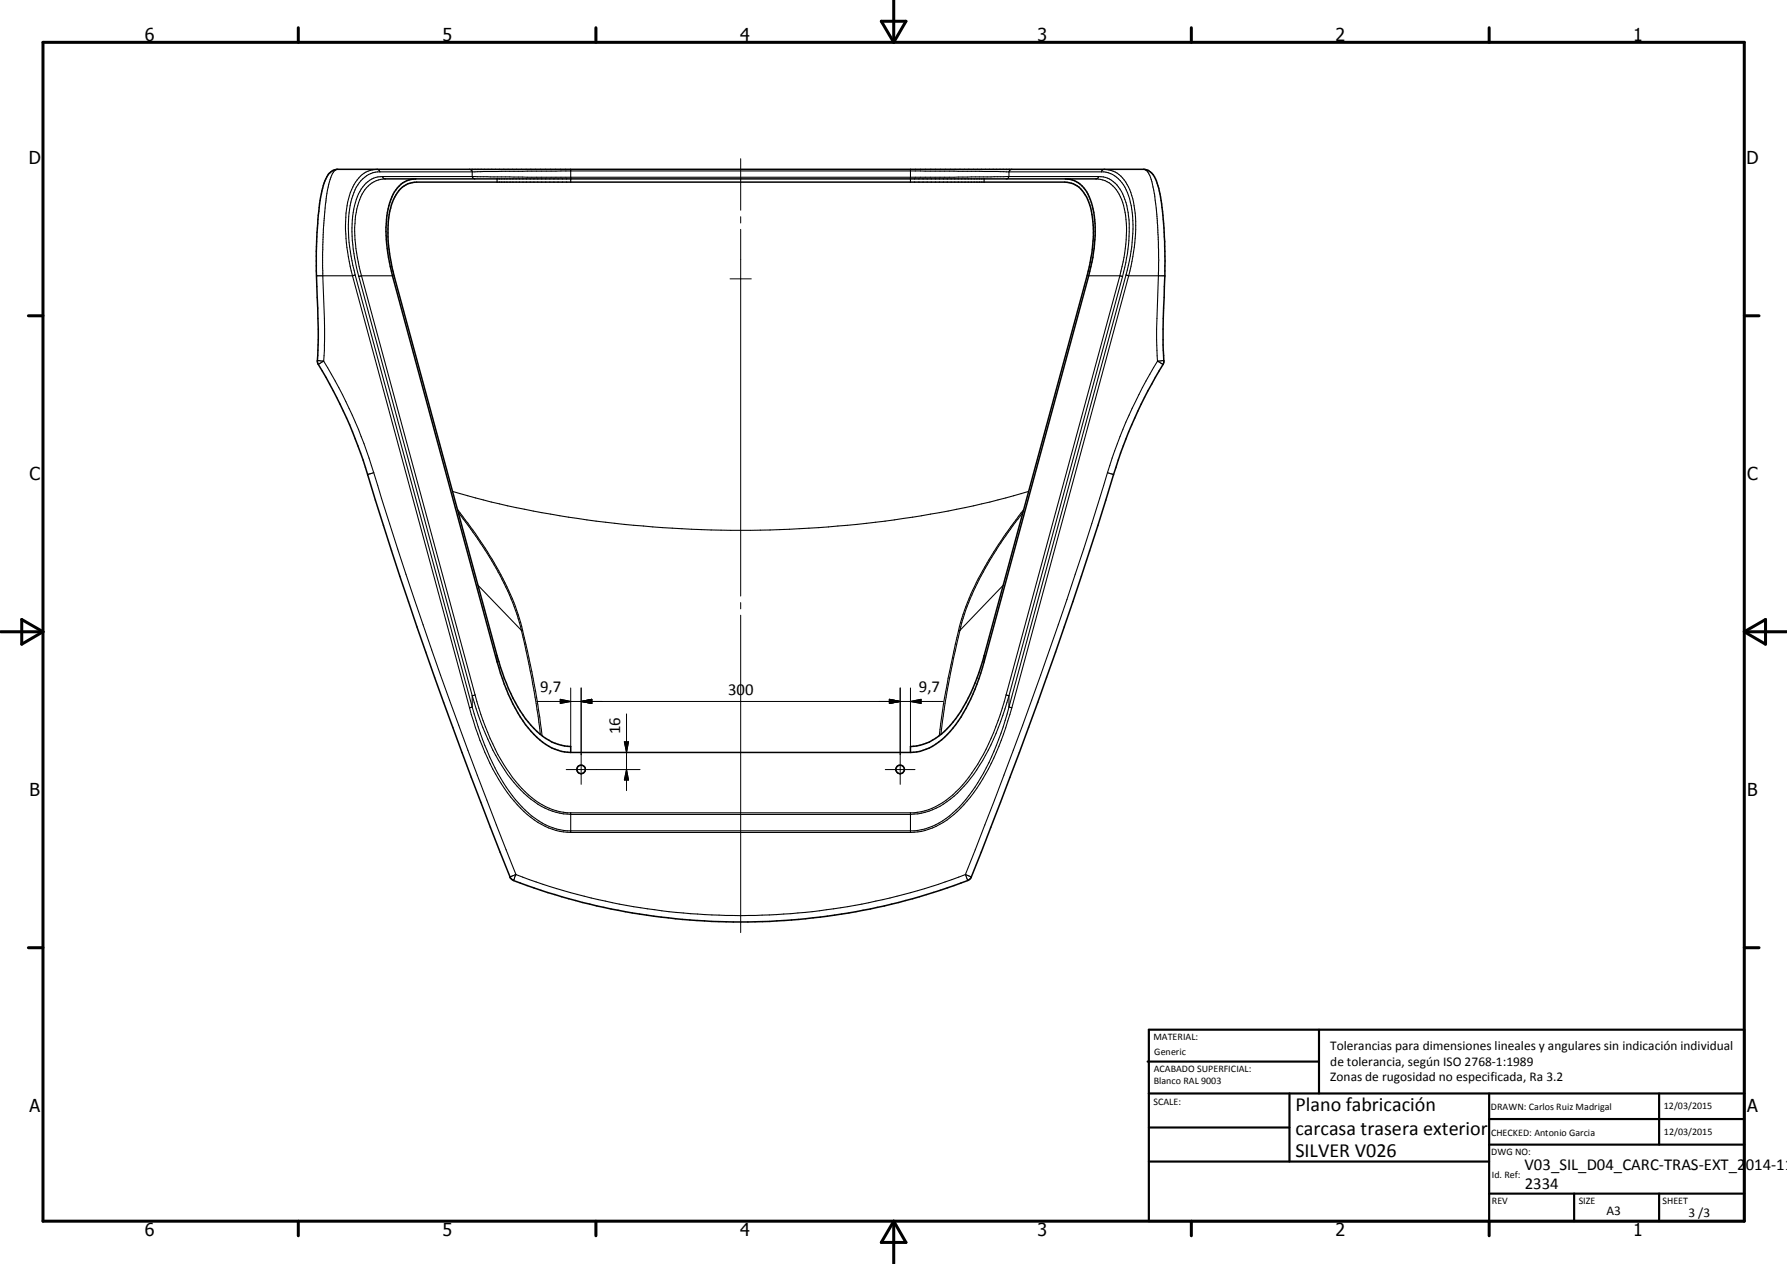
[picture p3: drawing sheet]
<svg xmlns="http://www.w3.org/2000/svg" width="420mm" height="297mm" viewBox="0 0 420 297" stroke-linecap="round" stroke-linejoin="round" font-family="sans-serif">
<g fill="none" stroke="#000" stroke-width=".35">
<path d="M77.2 40.9l1.1-.9 .9-.2h189.9a3.7 3.7 0 0 1 2.8 2.7 61 61 0 0 1 2 17.7v4.7a183.9 183.9 0 0 0-.3 20.3 115.3 115.3 0 0 0-11.8 26.3 1132.2 1132.2 0 0 1-33.7 95l-.1 .2a150.4 150.4 0 0 1-91 5.4 121 121 0 0 1-16.7-5.4l-.1-.2a1194.9 1194.9 0 0 1-35.4-100 123 123 0 0 0-10.1-21.3 134.5 134.5 0 0 0-.1-15.3 115.1 115.1 0 0 1 .4-20.2 20.2 20.2 0 0 1 2.2-8.8zM90.6 42h167.1M97.7 42a6 6 0 0 0-5.6 4.3 27 27 0 0 0-.5 15.3l.7 3.2 24.6 90.7a42.6 42.6 0 0 0 8 16.4 12.8 12.8 0 0 0 9.3 4.9M250.5 42a6.4 6.4 0 0 1 5.9 4.9 28.2 28.2 0 0 1 .1 15.8l-25.1 92.8a39.9 39.9 0 0 1-8.7 17.1 12.4 12.4 0 0 1-8.6 4.2M134.2 176.8v-1.4a13.5 13.5 0 0 1-10-5.7 43.3 43.3 0 0 1-7.3-15.6l-24.5-90.3a31.6 31.6 0 0 1-.4-15.6 6.9 6.9 0 0 1 4.9-5.3l1-.1h152.4a5.8 5.8 0 0 1 5.4 4.1 25.5 25.5 0 0 1 .6 14.8l-.7 3.1-24.6 90.7a37.1 37.1 0 0 1-8.9 16.4 12.1 12.1 0 0 1-8 3.5v1.4M134.2 176.8h79.9"/>
<circle cx="136.6" cy="180.8" r="1"/>
<circle cx="211.6" cy="180.8" r="1"/>
</g>
<g fill="none" stroke="#000" stroke-width=".25">
<path d="M79.4 39.8a2.14 2.14 0 0 0-1.6 1.9l-.5 1.6-.6 2.9-.5 5.7-.4 7.4 .1 5.5a181.2 181.2 0 0 1 .4 16.3l-.2 3.8M110.4 39.8l.6 .4v1.3l.2 .3 .5 .2M134.2 39.8v3M214.1 39.8v3M237.9 39.8l-.6 .4-.2 1.6-.6 .2M268.8 39.8a2.24 2.24 0 0 1 1.7 1.9l.8 3 .3 2.3a119.8 119.8 0 0 1 .8 17.8 143.1 143.1 0 0 0-.3 20.1M89.3 40.4l-.2-.4a3.5 3.5 0 0 0-3.5 .7 11.9 11.9 0 0 0-4.1 8.5 41.7 41.7 0 0 0 1.4 15.6M89.9 41.5l34.1 .2h100.3l34-.2M89.9 41.5l.3 .5h.4a6.8 6.8 0 0 0-6.3 5.6 26.8 26.8 0 0 0-.1 14l.8 3.2M89.9 41.5a6.5 6.5 0 0 0-5.9 4.7 24.7 24.7 0 0 0-1 12.3l1.4 6.5M116.9 42v.8M134.2 42h.1"/>
<path d="M214.1 42h.1M231.4 42v.8M258.3 41.5a6.8 6.8 0 0 1 6.2 5.4 28.4 28.4 0 0 1 .2 14.8l-.8 3.3M258.3 41.5l-.3 .5h-.3a6.1 6.1 0 0 1 5.4 3.6 21.6 21.6 0 0 1 1.5 12.8l-1.3 6.4M259 40.4l.1-.4a3.6 3.6 0 0 1 3.6 .7 11.6 11.6 0 0 1 4.1 8.5 41.7 41.7 0 0 1-1.4 15.6M74.5 64.8v.1M82.9 64.8l27.5 101.5M82.9 64.8l-8.5 .1M83.5 64.6a36.3 36.3 0 0 1-.8-17.9 8.2 8.2 0 0 1 5-6.1l1.1-.2 43.1-.2h84.5l43.1 .2a7 7 0 0 1 5.6 4.9 23.4 23.4 0 0 1 1.2 9.5l-.5 5.4-1.1 4.4M83.5 64.6l-.6 .2M83.5 64.6l27.5 101.6M84.4 65l26.6 98.5"/>
<path d="M85 64.8l-.6 .2M85 64.8l26.7 98.5M85 64.8h7.3M256 64.8h7.3M263.3 64.8l-27.2 100.1a50.2 50.2 0 0 1-10.5 20.4 17.2 17.2 0 0 1-10.7 5.7h-81.5a17.3 17.3 0 0 1-11.4-6.6 52.7 52.7 0 0 1-10.3-21.1M263.3 64.8l.6 .2M263.9 65l-26.7 98.5M264.7 64.6l.7 .2M264.7 64.6l-27.5 101.6M265.4 64.8l-27.5 101.5M265.4 64.8l8.5 .1M74.6 84.8h.1"/>
<path d="M74.6 84.8l1.5 .1M76.1 84.9l-1.3 .7M76.1 84.9a110.5 110.5 0 0 1 11.8 26.2M272.1 84.9l1.3 .7M272.1 84.9a115.2 115.2 0 0 0-11.7 26.2M273.4 85.6h.1M273.6 84.8h.1M273.6 84.8l-1.5 .1M86.4 111.5h.1M87.9 111.1l-1.5 .4M87.9 111.1a1171.3 1171.3 0 0 0 33.4 94.4M106.4 115.5a234.5 234.5 0 0 0 49.4 8.5 249.2 249.2 0 0 0 84.3-8l1.7-.5"/>
<path d="M107.6 119.8l1.8 2.4a82.6 82.6 0 0 1 12.1 21.2l1.4 4.8M240.7 119.8l-3 3.9a76.9 76.9 0 0 0-11.6 21.6l-.7 2.9M260.4 111.1l1.4 .4M260.4 111.1a1156.5 1156.5 0 0 1-33.4 94.4M261.8 111.5h.1M107.8 120.4a90.3 90.3 0 0 1 12.8 21.2l1 2.8 1 3.7M112.4 137.5l10.2 10.6M235.9 137.5l-10.2 10.6M240.5 120.4a87.4 87.4 0 0 0-13.5 23.1l-1.3 4.6M116.9 154.1v1.4M122.6 148.1h.1M122.6 148.1l2.4 11.1 1.5 9.1 .5 4.3"/>
<path d="M122.6 148.1l.3 .1M122.9 148.2a192.7 192.7 0 0 1 4.6 24.7M225.4 148.2a215.7 215.7 0 0 0-4.6 24.7M225.7 148.1l-.3 .1M225.7 148.1l-1.8 8a168.1 168.1 0 0 0-2.7 16.5M231.4 154.1v1.4M110.4 166.3a60.3 60.3 0 0 0 9.7 21 20.5 20.5 0 0 0 11.5 8.1l2.6 .2M111 166.2l-.6 .1M111 166.2a64.7 64.7 0 0 0 8.7 19.8 20.4 20.4 0 0 0 11.9 9l1.8 .2h81.5a18 18 0 0 0 12.2-7.3 56.7 56.7 0 0 0 10.1-21.7M111 163.5a55.5 55.5 0 0 0 9.9 20.4 18.1 18.1 0 0 0 12.4 7.4l80.8 .1a17.2 17.2 0 0 0 12.5-6.6 50.6 50.6 0 0 0 10.2-19.7l.4-1.6M111 163.5v2.7M111.7 163.3l-.7 .2"/>
<path d="M236.5 163.3l.7 .2M237.2 166.2l.7 .1M237.2 163.5v2.7M237.9 166.3a61.5 61.5 0 0 1-9.7 21 20.2 20.2 0 0 1-11.5 8.1l-2.6 .2M134.2 191v4.6M134.2 195.6h79.9M214.1 191v4.6M119.9 206.1h.1M121.3 205.5l-.6 1.4M121.3 205.5l-1.4 .6M121.3 205.5a149.9 149.9 0 0 0 105.7 0M227 205.5l1.4 .6"/>
<path d="M227 205.5l.5 1.4M227.5 206.9h.1M228.4 206.1h.1"/>
</g>
<g fill="none" stroke="#000" stroke-width=".71">
<path d="M10.1 9.9h400v277.1h-400zM70.1 6.5v3.4M140.1 6.5v3.4M207.2 5h5.8l-2.9 4.9zM210.1 0v9.9M280.1 6.5v3.4M350.1 6.5v3.4M6.7 74.2h3.4M410.1 74.2h3.5M.1 148.5h10M5.1 145.6l5 2.9-5 2.9zM410.1 148.5h10"/>
<path d="M410.1 148.5l5-2.9v5.8zM6.7 222.7h3.4M410.1 222.7h3.5M70.1 287v3.4M140.1 287v3.4M210.1 287v10M210.1 287l2.9 5h-5.8zM280.1 287v3.4M350.1 287v3.4"/>
</g>
<g fill="none" stroke="#000" stroke-width=".51">
<path d="M269.8 249.5h40.3M270.1 242h140v45h-140zM270.1 257h140M303.2 257v16M310.1 242v15M350.1 257v30M390.1 257v12M270.1 265h33.1M270.1 273h80M350.1 269h60M350.1 263h60M350.1 280.5h60"/>
<path d="M370.1 280.5v6.5M390.1 280.5v6.5"/>
</g>
<g fill="none" stroke="#000" stroke-width=".24">
<path d="M174.1 37.3v12.1M174.1 50.9v1.5M174.1 53.9v86.2M171.7 65.5h4.9M174.1 141.6v1.5M174.1 144.6v74.6M126.2 164.8h95.6M131.7 164.3l2.5 .5-2.5 .5zM134.2 161.7v13.7M136.6 164.8l2.5-.5v1zM136.6 161.7v22.6M146.8 174.3h1l-.5 2.5z"/>
<path d="M147.3 167.8v18M209.1 164.3l2.6 .5-2.6 .5zM211.7 161.7v22.6M214.1 164.8l2.5-.5v1zM214.1 161.7v13.7M133.1 180.8h17.4M147.3 180.8l.5 2.5h-1zM208.1 180.8h7"/>
</g>
<path d="M131.7 164.3l2.5 .5-2.5 .5zM136.6 164.8l2.5-.5v1zM146.8 174.3h1l-.5 2.5zM209.1 164.3l2.6 .5-2.6 .5zM214.1 164.8l2.5-.5v1zM147.3 180.8l.5 2.5h-1z" fill="#000"/>
<g font-size="4.7">
<text x="304.6" y="261.2">Plano fabricación</text>
<text x="304.6" y="266.6">carcasa trasera exterior</text>
<text x="304.6" y="272">SILVER V026</text>
</g>
<g font-size="4.2">
<text x="34" y="9.6">6</text>
<text x="104" y="9.6">5</text>
<text x="174" y="9.6">4</text>
<text x="244" y="9.6">3</text>
<text x="314" y="9.6">2</text>
<text x="384" y="9.6">1</text>
<text x="6.8" y="38.7">D</text>
<text x="410.6" y="38.7">D</text>
<text x="7" y="112.9">C</text>
<text x="410.8" y="112.9">C</text>
<text x="7" y="187.1">B</text>
<text x="410.8" y="187.1">B</text>
<text x="7" y="261.4">A</text>
<text x="410.8" y="261.4">A</text>
<text x="34" y="290.4">6</text>
<text x="104" y="290.4">5</text>
<text x="174" y="290.4">4</text>
<text x="244" y="290.4">3</text>
<text x="314" y="290.4">2</text>
<text x="384" y="290.4">1</text>
</g>
<g font-size="3.9">
<text x="127" y="162.7">9,7</text>
<text x="171.2" y="163.3">300</text>
<text x="216.1" y="162.7">9,7</text>
<text x="145.8" y="172.6" transform="rotate(-90 145.8 172.6)">16</text>
<text x="358.5" y="275">V03_SIL_D04_CARC-TRAS-EXT_2014-11</text>
<text x="358.5" y="279.4">2334</text>
</g>
<g font-size="3.1">
<text x="312.7" y="246.8">Tolerancias para dimensiones lineales y angulares sin indicación individual</text>
<text x="312.7" y="250.4">de tolerancia, según ISO 2768-1:1989</text>
<text x="312.7" y="254">Zonas de rugosidad no especificada, Ra 3.2</text>
<text x="377.7" y="285.6">A3</text>
<text x="397" y="285.9">3 /3</text>
</g>
<g font-size="2.4">
<text x="271.2" y="244.4">MATERIAL:</text>
<text x="271.3" y="252">ACABADO SUPERFICIAL:</text>
<text x="271.4" y="247.9">Generic</text>
<text x="271.3" y="254.6">Blanco RAL 9003</text>
<text x="271.2" y="259.7">SCALE:</text>
<text x="350.6" y="260.8">DRAWN: Carlos Ruiz Madrigal</text>
<text x="391.2" y="260.6">12/03/2015</text>
<text x="350.6" y="267">CHECKED: Antonio Garcia</text>
<text x="391.2" y="266.7">12/03/2015</text>
<text x="350.6" y="271.4">DWG NO:</text>
<text x="350.8" y="276.9">Id. Ref:</text>
<text x="350.8" y="282.8">REV</text>
<text x="371.2" y="282.9">SIZE</text>
<text x="390.9" y="282.9">SHEET</text>
</g>
</svg>
